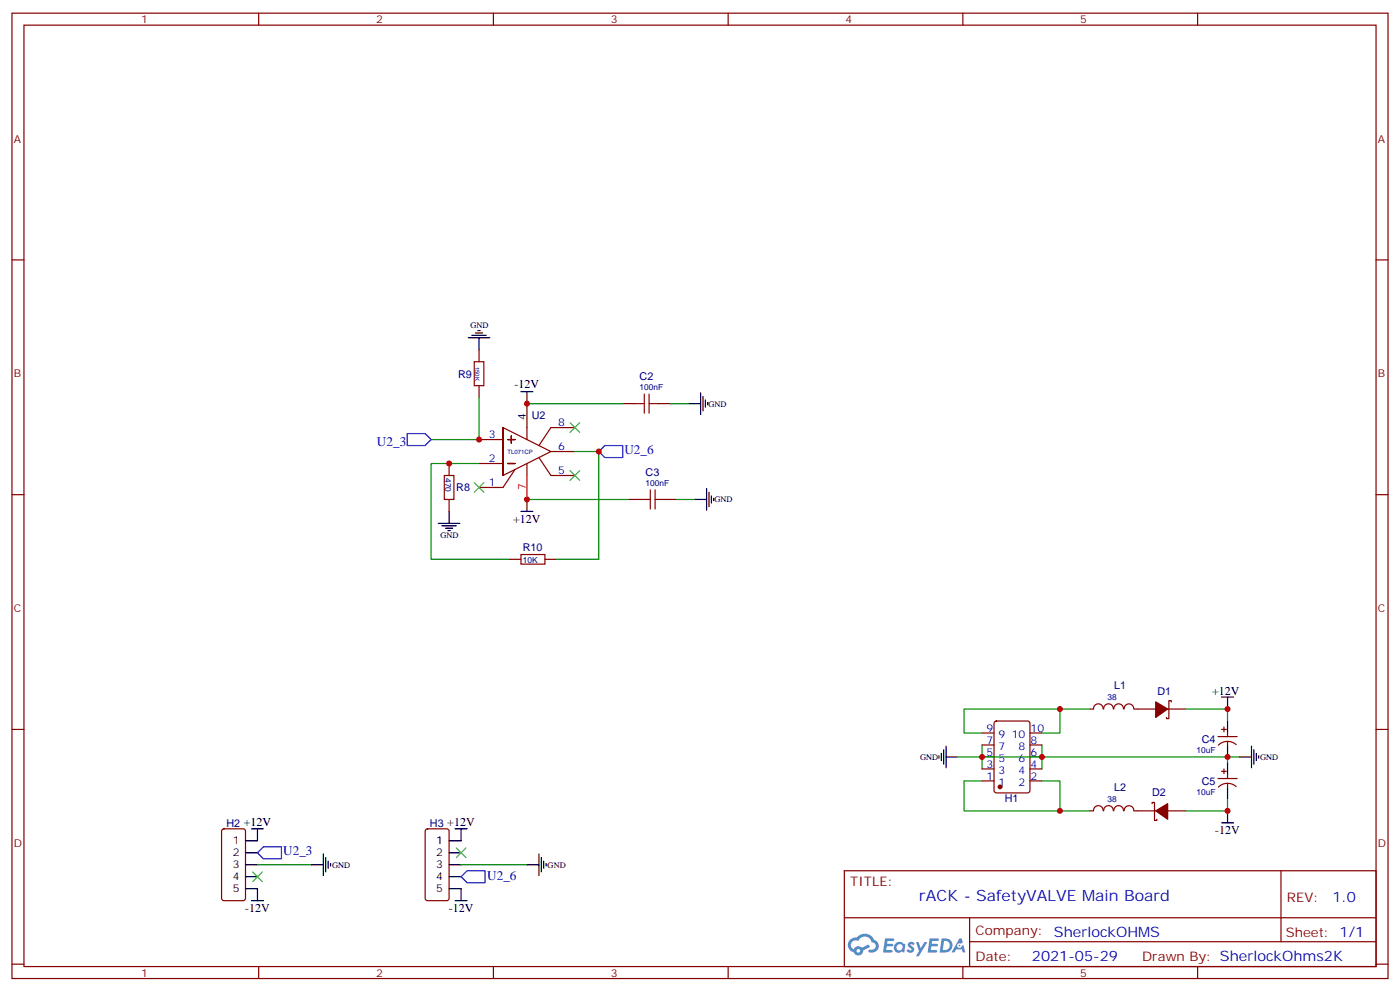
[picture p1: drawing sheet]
<svg xmlns="http://www.w3.org/2000/svg" width="412mm" height="292mm" viewBox="0 0 412 292" stroke-linecap="round" stroke-linejoin="round" font-family="sans-serif">
<g fill="none" stroke="#870000" stroke-width=".35">
<path d="M3.5 3.9h405.4v284.3h-405.4zM7.1 7.4h398.2v277.3h-398.2zM76.2 3.9v3.5M145.3 3.9v3.5M214.5 3.9v3.5M283.6 3.9v3.5M352.8 3.9v3.5M3.5 76.6h3.6M405.3 76.6h3.6M3.5 145.7h3.6M405.3 145.7h3.6M3.5 214.8h3.6"/>
<path d="M405.3 214.8h3.6M248.7 256.5h156.6v28.2h-156.6zM377.3 256.5v20.9M248.7 270.3h156.5M285.6 277.4h119.6M285.6 270.3v14.1M3.5 284h3.6M76.2 284.7v3.5M145.3 284.7v3.5M214.5 284.7v3.5M283.6 284.7v3.5M352.8 284.7v3.5"/>
<path d="M405.3 284h3.6"/>
</g>
<g fill="#5487ff">
<path d="M267.7 277.6a1.22 1.22 0 0 1 1.7 .3l-.4 .6a.47 .47 0 0 0-.3-.4 .47 .47 0 0 0-.5 .2l.1 .2a1.14 1.14 0 0 1 .8 1.8 1.14 1.14 0 0 1-1.9-.1l-.2-.1 .5-.6 .7 .4a.29 .29 0 0 0 .3-.2 .29 .29 0 0 0-.2-.3 1.04 1.04 0 0 1-.6-1.8z"/>
<path d="M260.7 276.4h2.4l.3 .2-.2 .5h-1.8l-.1 .9h1.5l.3 .4-.3 .3h-1.6l-.2 1.1 1.7 .1 .2 .3-.2 .3-2.6 .1z"/>
<path d="M273.8 276.4h2.4l.3 .2-.1 .5h-1.8l-.2 .9h1.6l.3 .4-.4 .3h-1.6l-.1 1.1 1.7 .1 .2 .3-.2 .3h-2.6z"/>
<path d="M282.6 276.4h.7l.3 1.3-.6 .3a.69 .69 0 0 0-1 .2 .69 .69 0 0 0 .4 1 .69 .69 0 0 0 .9-.6l.5-.3 .6 2.2h-.8l-.2-.8h-1.8l-.5 .8h-.8z"/>
<path d="M269.8 277.5h.8l.6 1.8 1.1-1.8h.9l-2.6 4.2h-.8l.9-1.6z"/>
<path d="M277.4 276.4l-.6 4.2h1.3a2.11 2.11 0 0 0 2.5-2.2 2.11 2.11 0 0 0-2.5-2zM278.1 277.1a1.39 1.39 0 0 1 1.7 1.5 1.39 1.39 0 0 1-1.8 1.2h-.3z"/>
<path d="M263.7 278a1.54 1.54 0 0 0-.1 2.2 1.54 1.54 0 0 0 2.2 .1l.6 .3 .3-2.3-.2-.3h-.4a1.49 1.49 0 0 0-2.4 0zM264 279a.94 .94 0 0 1 1.8 0 .94 .94 0 0 1-1.8 0z"/>
<path d="M250.4 276.8a2.18 2.18 0 0 0 1.1 3.7 1.44 1.44 0 0 0 1.6 .9 1.44 1.44 0 0 0 1.2-1.5l2-1-.5-.7-1.9 1a1.47 1.47 0 0 0-2.4 .4 1.39 1.39 0 0 1-.7-1.9 1.39 1.39 0 0 1 2-.5 2.12 2.12 0 0 1 2.2-1.3 2.12 2.12 0 0 1 1.9 1.7 1.14 1.14 0 0 1 1.1 1.4 1.14 1.14 0 0 1-1.7 .7 .43 .43 0 0 0-.5 .4 .43 .43 0 0 0 .4 .5 1.98 1.98 0 0 0 2.5-1.3 1.98 1.98 0 0 0-1.2-2.5 3.1 3.1 0 0 0-5.3-.7l-.9 .1zM252.3 280.1a.55 .55 0 0 1 1.1 0 .55 .55 0 0 1-1.1 0z"/>
<circle cx="282.6" cy="278.5" r=".26"/>
</g>
<g fill="none" stroke="#008700" stroke-width=".35">
<path d="M141.1 117.1v12.4h-14.1M155.2 118.9h28.2M197.6 118.9h5.2M141.1 136.5h-14.1v28.2h22.9M169.3 133h7.1v31.7h-12.4M155.2 147.1h30M199.3 147.1h5.3M289.3 215.9h-5.3v-7.1h28.2v7.1h-5.3M289.3 219.4v7.1M306.9 219.4v7.1M312.2 208.8h8.8M349.2 208.8h12.4v3.6"/>
<path d="M282.2 223h79.4M289.3 230h-5.3v8.8h28.2v-8.8h-5.3M312.2 238.8h8.8M361.6 235.3v3.5h-12.4M365.1 223h-3.5v1.7M75.8 254.7h15.9M135.8 254.7h19.4"/>
</g>
<g fill="none" stroke="#000" stroke-width=".35">
<path d="M137.9 99.5h6.4M139 98.8h4.2M140.1 98.1h2.1M140.8 97.4h.7M141.1 99.5v3.5M153.5 115.4h3.5M155.2 115.4v10.5M202.8 118.9h3.6M206.4 115.7v6.4M207.1 116.8v4.2M207.8 117.8v2.1M208.5 118.5v.7"/>
<path d="M129.1 154.2h6.4M130.2 154.9h4.2M131.2 155.6h2.1M131.9 156.3h.7M132.3 150.6v3.6M153.5 150.6h3.5M155.2 147.1v3.5M204.6 147.1h3.5M208.1 143.9v6.4M208.8 145v4.2M209.5 146.1v2.1M210.3 146.8v.7"/>
<path d="M278.7 219.8v6.3M359.8 205.3h3.6M361.6 205.3v3.5M361.6 212.4v3.5M361.6 219.4v3.6M368.7 219.8v6.3M276.6 222.6v.7M277.3 221.9v2.1M278 220.8v4.3M278.7 223h3.5M361.6 224.7v3.5M361.6 231.8v3.5"/>
<path d="M361.6 238.8v3.6M365.1 223h3.6M369.4 220.8v4.3M370.1 221.9v2.1M370.8 222.6v.7M72.3 251.2h3.5M72.3 254.7h3.5M72.3 258.2h3.5M74.1 244.1h3.5M75.8 244.1v3.6h-3.5M91.7 254.7h3.5M95.2 251.5v6.4"/>
<path d="M96 252.6v4.2M96.7 253.6v2.2M97.4 254.4v.7M132.3 251.2h3.5M132.3 254.7h3.5M132.3 258.2h3.5M134.1 244.1h3.5M135.8 244.1v3.6h-3.5M155.2 254.7h3.5M158.7 251.5v6.4M159.5 252.6v4.2M160.2 253.6v2.2"/>
<path d="M160.9 254.4v.7M359.8 242.4h3.6M72.3 261.8h3.5v3.5M74.1 265.3h3.5M132.3 261.8h3.5v3.5M134.1 265.3h3.5"/>
</g>
<g fill="none" stroke="#870000" stroke-width=".35">
<path d="M141.1 103v3.5M141.1 113.6v3.5M183.4 118.9h3.6M194 118.9h3.6M132.3 136.5v3.6M141.1 136.5h7.1M141.1 129.5h7.1M148.2 125.9v14.2l14.1-7.1-14.1-7.1v14.2M149.6 136.5h2.1M149.6 129.5h2.1M150.6 128.4v2.1M151.7 138.3l-3.5 5.3h-7.1"/>
<path d="M155.2 125.9v3.6M155.2 136.5v3.6M158.7 134.8l3.6 5.3h7M162.3 133h7M169.3 125.9h-7l-3.6 5.3M132.3 147.1v3.5M185.2 147.1h3.5M195.8 147.1h3.5M149.9 164.7h3.6M160.5 164.7h3.5M289.3 215.9h3.5M289.3 219.4h3.5"/>
<path d="M293 212.6l.5-.2h9.2l.6 .4 .1 20-.5 .7h-9.4l-.6-.4-.1-20zM303.4 215.9h3.5M303.4 219.4h3.5M324.9 208.8a1.41 1.41 0 0 0-1.4-1.5 1.41 1.41 0 0 0-1.4 1.5h-1.1M325.1 208.8a1.41 1.41 0 0 1 1.4-1.5 1.41 1.41 0 0 1 1.4 1.5M328.1 208.8a1.41 1.41 0 0 1 1.4-1.5 1.41 1.41 0 0 1 1.4 1.5M331.2 208.8a1.41 1.41 0 0 1 1.4-1.5 1.41 1.41 0 0 1 1.4 1.5M334.1 208.8h6.3M344 208.8h5.2M345 206.7v-.3h-.7v5.3h-.7v-.4M358.8 217h5.6M359.8 214.8h1.4"/>
<path d="M360.5 214.1v1.4M361.6 215.9v1.1M361.6 218.4v1M364.1 219.3a3.8 3.8 0 0 0-5.2 .2M289.3 230h3.5M289.3 226.5h3.5M289.3 223h3.5M303.4 230h3.5M303.4 226.5h3.5M303.4 223h3.5M324.9 238.8a1.41 1.41 0 0 0-1.4-1.5 1.41 1.41 0 0 0-1.4 1.5h-1.1M325.1 238.8a1.41 1.41 0 0 1 1.4-1.5 1.41 1.41 0 0 1 1.4 1.5"/>
<path d="M328.1 238.8a1.41 1.41 0 0 1 1.4-1.5 1.41 1.41 0 0 1 1.4 1.5M331.2 238.8a1.41 1.41 0 0 1 1.4-1.5 1.41 1.41 0 0 1 1.4 1.5M334.1 238.8h6.3M339.4 236.7v-.3h.7v5.3h.7v-.4M344 238.8h5.2M358.8 229.3h5.6M359.8 227.2h1.4M360.5 226.5v1.4M361.6 228.2v1.1M361.6 230.7v1.1M364.1 231.7a3.8 3.8 0 0 0-5.2 .2M65.5 244.3l.5-.2h5.6l.7 .5v20l-.4 .6-5.9 .1-.7-.5v-20z"/>
<path d="M125.5 244.3l.4-.2h5.7l.6 .5 .1 20-.5 .6-5.9 .1-.6-.5-.1-20z"/>
</g>
<g fill="#870000" stroke="#870000" stroke-width=".35">
<path d="M340.4 238.8l3.6-2.1v4.6z"/>
<path d="M340.4 206.7l3.6 2.1-3.6 2.5z"/>
<circle cx="294.6" cy="231.8" r=".53"/>
</g>
<path d="M155.2 140.1v7" fill="none" stroke="#f00" stroke-width=".35"/>
<path d="M139.7 106.5h2.8v7.1h-2.8zM187 118.9h2.8M189.8 116.1v5.6M191.2 118.9h2.8M191.2 116.1v5.6M130.9 140.1h2.8v7h-2.8zM188.7 147.1h2.9M191.6 144.3v5.6M193 147.1h2.8M193 144.3v5.6M153.5 163.3h7v2.9h-7z" fill="none" stroke="#a10000" stroke-width=".35"/>
<path d="M167.9 138.6l2.8 2.9M167.9 124.5l2.8 2.9M170.7 138.6l-2.8 2.9M170.7 124.5l-2.8 2.9M139.7 142.2l2.8 2.8M142.5 142.2l-2.8 2.8M74.4 256.8l2.9 2.8M77.3 256.8l-2.9 2.8M134.4 249.8l2.8 2.8M137.2 249.8l-2.8 2.8" fill="none" stroke="#3c3" stroke-width=".35"/>
<path d="M119.9 127.7h5.3l1.8 1.8-1.8 1.7h-5.3zM176.4 133l1.8-1.8h5.2v3.6h-5.2zM75.8 251.2l1.8-1.8h5.3v3.5h-5.3zM135.8 258.2l1.8-1.7h5.3v3.5h-5.3z" fill="none" stroke="#00f" stroke-width=".35"/>
<g fill="#c00">
<circle cx="361.6" cy="223" r=".88"/>
<circle cx="361.6" cy="208.8" r=".88"/>
<circle cx="312.2" cy="238.8" r=".88"/>
<circle cx="312.2" cy="208.8" r=".88"/>
<circle cx="306.9" cy="223" r=".88"/>
<circle cx="289.3" cy="223" r=".88"/>
<circle cx="361.6" cy="238.8" r=".88"/>
<circle cx="132.3" cy="136.5" r=".88"/>
<circle cx="155.2" cy="147.1" r=".88"/>
<circle cx="155.2" cy="118.9" r=".88"/>
<circle cx="141.1" cy="129.5" r=".88"/>
<circle cx="176.4" cy="133" r=".88"/>
</g>
<text font-size="4.6" fill="#00f" x="270.8" y="265.5">rACK - SafetyVALVE Main Board</text>
<g font-size="4.2" fill="#00f">
<text x="392.5" y="265.7">1.0</text>
<text x="310.4" y="275.9">SherlockOHMS</text>
<text x="304" y="283.1">2021-05-29</text>
</g>
<g font-size="3.9" fill="#00f">
<text x="111.1" y="131.2">U2_3</text>
<text x="183.9" y="133.8">U2_6</text>
<text x="83.4" y="252">U2_3</text>
<text x="143.5" y="259.1">U2_6</text>
</g>
<g font-size="3.9" fill="#800">
<text x="250.5" y="261.1">TITLE:</text>
<text x="379.1" y="265.7">REV:</text>
<text x="287.4" y="275.3">Company:</text>
<text x="378.7" y="275.9">Sheet: 1/1</text>
<text x="287.4" y="282.9">Date:</text>
<text x="336.4" y="283">Drawn By: SherlockOhms2K</text>
</g>
<g font-size="3.5">
<text x="151.6" y="114.4">-12V</text>
<text x="151.2" y="153.9">+12V</text>
<text x="357.1" y="204.6">+12V</text>
<text x="358" y="245.7">-12V</text>
<text x="72.2" y="268.6">-12V</text>
<text x="132.2" y="268.6">-12V</text>
</g>
<g font-size="3.2" fill="#800">
<text x="41.6" y="6.9">1</text>
<text x="110.8" y="6.9">2</text>
<text x="179.9" y="6.9">3</text>
<text x="249.1" y="6.9">4</text>
<text x="318.2" y="6.9">5</text>
<text x="4.1" y="42">A</text>
<text x="405.9" y="42">A</text>
<text x="4.1" y="111.1">B</text>
<text x="405.9" y="111.1">B</text>
<text x="4.1" y="180.3">C</text>
<text x="405.9" y="180.3">C</text>
<text x="4.1" y="249.4">D</text>
<text x="405.9" y="249.4">D</text>
<text x="41.6" y="287.7">1</text>
<text x="110.8" y="287.7">2</text>
<text x="179.9" y="287.7">3</text>
<text x="249.1" y="287.7">4</text>
<text x="318.2" y="287.7">5</text>
</g>
<g font-size="3.2" fill="#000080">
<text x="134.9" y="111.2">R9</text>
<text x="188.4" y="111.8">C2</text>
<text x="156.6" y="123.5">U2</text>
<text x="190.2" y="140.1">C3</text>
<text x="134.4" y="144.7">R8</text>
<text x="154" y="162.4">R10</text>
<text x="328.2" y="202.9">L1</text>
<text x="340.9" y="204.6">D1</text>
<text x="354" y="218.7">C4</text>
<text x="328.2" y="232.9">L2</text>
<text x="354" y="231.1">C5</text>
<text x="296" y="236.4">H1</text>
<text x="339.4" y="234.6">D2</text>
<text x="66.7" y="243.4">H2 +12V</text>
<text x="126.7" y="243.4">H3 +12V</text>
</g>
<g font-size="3.2">
<text x="154.9" y="123.8" transform="rotate(-90 154.9 123.8)">4</text>
<text x="68.5" y="248.7">1</text>
<text x="128.5" y="248.7">1</text>
<text x="68.5" y="252.2">2</text>
<text x="68.5" y="255.8">3</text>
<text x="128.5" y="252.2">2</text>
<text x="128.5" y="255.8">3</text>
<text x="68.5" y="259.3">4</text>
<text x="68.5" y="262.8">5</text>
<text x="128.5" y="259.3">4</text>
<text x="128.5" y="262.8">5</text>
</g>
<g font-size="3.2" fill="#00f">
<text x="164.4" y="125.6">8</text>
<text x="144" y="129.1">3</text>
<text x="144" y="136.2">2</text>
<text x="164.4" y="132.6">6</text>
<text x="144" y="143.2">1</text>
<text x="164.4" y="139.7">5</text>
<text x="290.6" y="215.5">9</text>
<text x="303.6" y="215.5">10</text>
<text x="290.6" y="219.1">7</text>
<text x="294.1" y="220.8">7</text>
<text x="294.1" y="217.3">9</text>
<text x="298.1" y="217.3">10</text>
<text x="300.1" y="220.8">8</text>
<text x="303.6" y="219.1">8</text>
<text x="290.6" y="226.1">3</text>
<text x="290.6" y="222.6">5</text>
<text x="294.1" y="227.9">3</text>
<text x="294.1" y="224.4">5</text>
<text x="300.1" y="224.4">6</text>
<text x="300.1" y="227.9">4</text>
<text x="303.6" y="222.6">6</text>
<text x="303.6" y="226.1">4</text>
<text x="290.6" y="229.7">1</text>
<text x="294.1" y="231.4">1</text>
<text x="300.1" y="231.4">2</text>
<text x="303.6" y="229.7">2</text>
</g>
<text font-size="3.2" fill="#f00" x="154.9" y="144.2" transform="rotate(-90 154.9 144.2)">7</text>
<g font-size="2.5">
<text x="138.6" y="96.7">GND</text>
<text x="208.7" y="119.8">GND</text>
<text x="210.4" y="148">GND</text>
<text x="129.8" y="158.6">GND</text>
<text x="271.1" y="223.8">GND</text>
<text x="371.2" y="223.8">GND</text>
<text x="97.8" y="255.6">GND</text>
<text x="161.3" y="255.6">GND</text>
</g>
<g font-size="2.5" fill="#000080">
<text x="188.4" y="115">100nF</text>
<text x="131.2" y="140.8" transform="rotate(90 131.2 140.8)">470</text>
<text x="190.2" y="143.2">100nF</text>
<text x="154" y="165.8">10K</text>
<text x="326.2" y="206.2">38</text>
<text x="352.4" y="221.9">10uF</text>
<text x="326.2" y="236.2">38</text>
<text x="352.4" y="234.2">10uF</text>
</g>
<g font-size="1.8" fill="#000080">
<text x="140" y="108" transform="rotate(90 140 108)">150K</text>
<text x="149.5" y="133.6">TL071CP</text>
</g>
</svg>
